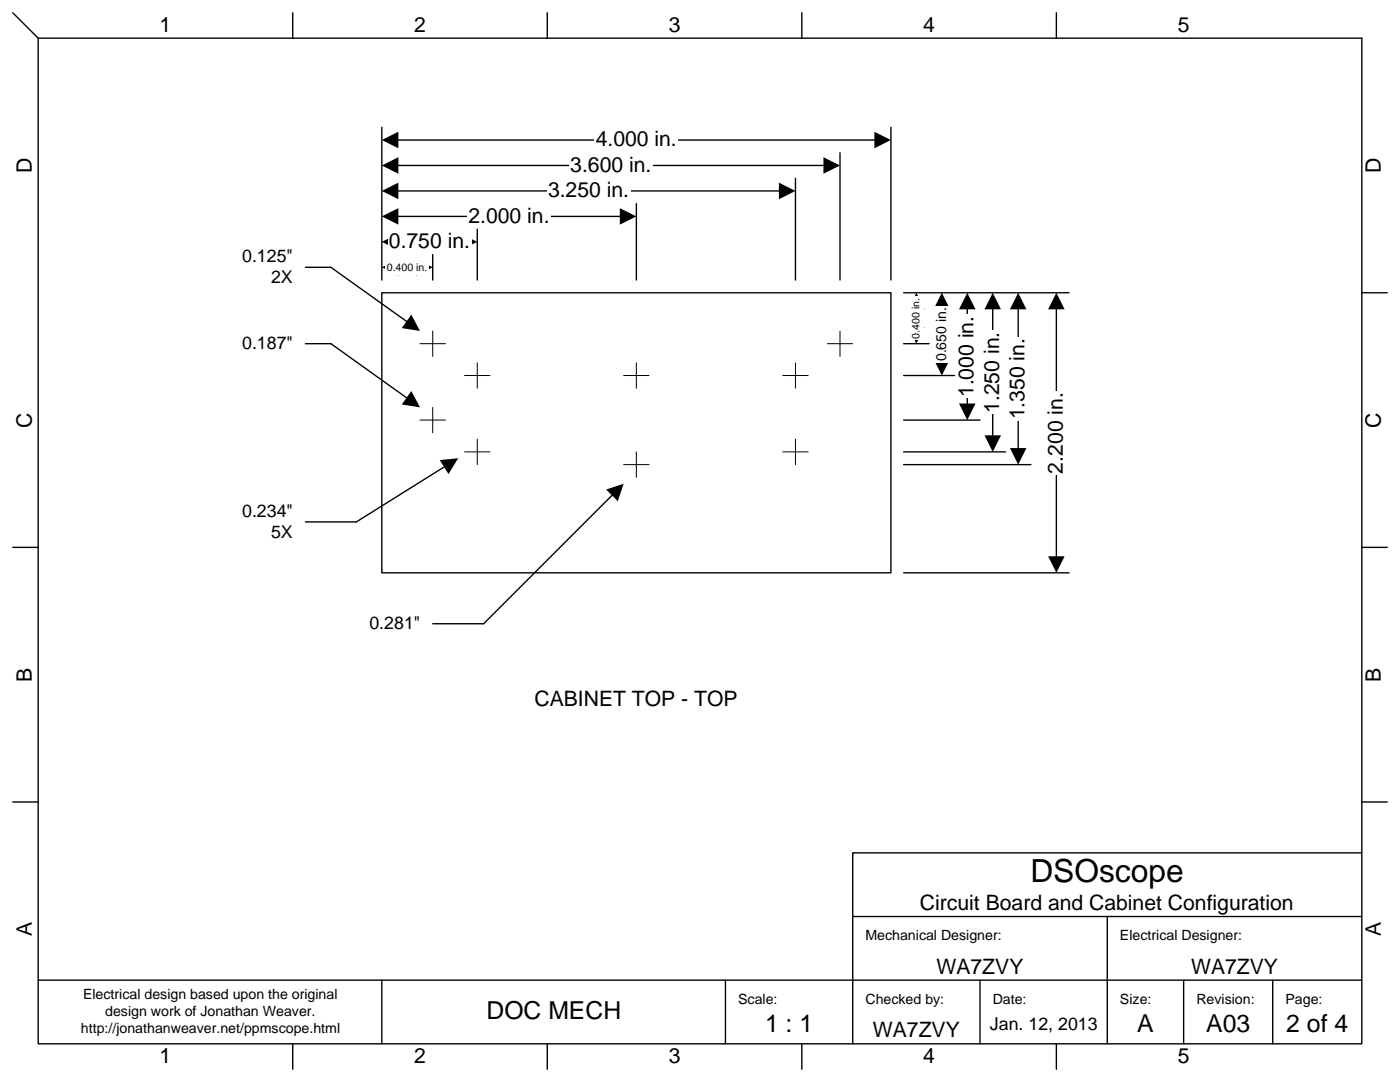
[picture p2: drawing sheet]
<svg xmlns="http://www.w3.org/2000/svg" width="279mm" height="216mm" viewBox="0 0 279 216" stroke-linecap="round" stroke-linejoin="round" font-family="sans-serif">
<path d="M76.2 25.4v30.5M177.8 25.4v30.5M76.2 58.4h101.6v55.9h-101.6zM180.3 58.4h33.1M210.8 61.3v50.1M180.3 114.3h33.1" fill="none" stroke="#000" stroke-width=".28"/>
<path d="M209.2 111l1.6 3.3 1.7-3.3zM210.8 58.4l1.7 3.3h-3.3z" fill-rule="evenodd" fill="#000"/>
<path d="M208 78h5.6v16.7h-5.6z" fill="#fff"/>
<path d="M79.1 27.9h95.8" fill="none" stroke="#000" stroke-width=".28"/>
<path d="M76.2 27.9l3.3 1.7v-3.3zM174.5 26.3l3.3 1.6-3.3 1.7z" fill-rule="evenodd" fill="#000"/>
<path d="M118.6 25.1h16.8v5.6h-16.8z" fill="#fff"/>
<g fill="none" stroke="#000" stroke-width=".28">
<path d="M2.5 2.5l5.1 5.1M7.6 7.6h264.2v200.7h-264.2zM58.4 2.5v5.1M109.2 2.5v5.1M160 2.5v5.1M210.8 2.5v5.1M79.1 48.3h13.3M271.8 58.4h5.1M2.5 109.2h5.1M271.8 109.2h5.1M2.5 160h5.1M271.8 160h5.1"/>
<path d="M271.8 170.2h-101.6v38.1M7.6 195.6h264.2M76.2 195.6v12.7M144.8 195.6v12.7M170.2 182.9h101.6M195.6 195.6v12.7M221 182.9v25.4M236.2 195.6v12.7M254 195.6v12.7M58.4 208.3v5.1M109.2 208.3v5.1M160 208.3v5.1"/>
<path d="M210.8 208.3v5.1"/>
</g>
<path d="M92.7 74.9h5.1M95.2 72.4v5.1M124.5 74.9h5M127 72.4v5.1M156.2 74.9h5.1M158.7 72.4v5.1M92.7 90.2h5.1M95.2 87.6v5.1M124.5 92.7h5M127 90.2v5M156.2 90.2h5.1M158.7 87.6v5.1" fill="none" stroke="#000" stroke-width=".2"/>
<path d="M76.2 48.3l3.3 1.6v-3.3zM91.9 46.6l3.3 1.7-3.3 1.6z" fill-rule="evenodd" fill="#000"/>
<path d="M77.4 45.5h16.7v5.6h-16.7z" fill="#fff"/>
<path d="M79.1 38.1h76.8" fill="none" stroke="#000" stroke-width=".28"/>
<path d="M76.2 38.1l3.3 1.7v-3.4zM155.4 36.4l3.4 1.7-3.4 1.7z" fill-rule="evenodd" fill="#000"/>
<path d="M109.1 35.3h16.8v5.6h-16.8z" fill="#fff"/>
<path d="M79.1 43.2h45" fill="none" stroke="#000" stroke-width=".28"/>
<path d="M76.2 43.2l3.3 1.6v-3.3zM123.7 41.5l3.3 1.7-3.3 1.6z" fill-rule="evenodd" fill="#000"/>
<path d="M93.2 40.4h16.8v5.6h-16.8z" fill="#fff"/>
<path d="M158.7 35.6v20.3M95.2 45.7v10.2M127 40.6v15.3M188 61.3v10.8" fill="none" stroke="#000" stroke-width=".28"/>
<path d="M83.8 68.6h5.1M86.4 66v5.1M165.1 68.6h5.1M167.6 66v5.1M83.8 83.8h5.1M86.4 81.3v5.1" fill="none" stroke="#000" stroke-width=".2"/>
<path d="M186.3 71.6l1.7 3.3 1.6-3.3zM188 58.4l1.6 3.3h-3.3z" fill-rule="evenodd" fill="#000"/>
<path d="M186 61h3.9v11.3h-3.9z" fill="#fff"/>
<path d="M203.2 61.3v28.5" fill="none" stroke="#000" stroke-width=".28"/>
<path d="M201.5 89.4l1.7 3.3 1.7-3.3zM203.2 58.4l1.7 3.3h-3.4z" fill-rule="evenodd" fill="#000"/>
<path d="M200.4 67.2h5.6v16.7h-5.6z" fill="#fff"/>
<path d="M198.1 61.3v26" fill="none" stroke="#000" stroke-width=".28"/>
<path d="M196.5 86.9l1.6 3.3 1.7-3.3zM198.1 58.4l1.7 3.3h-3.3z" fill-rule="evenodd" fill="#000"/>
<path d="M195.3 65.9h5.6v16.8h-5.6z" fill="#fff"/>
<path d="M182.9 61.3v4.4" fill="none" stroke="#000" stroke-width=".28"/>
<path d="M181.2 65.3l1.7 3.3 1.6-3.3zM182.9 58.4l1.6 3.3h-3.3z" fill-rule="evenodd" fill="#000"/>
<path d="M181.4 59.2h3v8.6h-3z" fill="#fff"/>
<path d="M79.1 53.3h4.4" fill="none" stroke="#000" stroke-width=".28"/>
<path d="M76.2 53.3l3.3 1.7v-3.3zM83.1 51.7l3.3 1.6-3.3 1.7z" fill-rule="evenodd" fill="#000"/>
<path d="M76.9 51.8h8.7v3.1h-8.7z" fill="#fff"/>
<path d="M79.1 33h85.7" fill="none" stroke="#000" stroke-width=".28"/>
<path d="M76.2 33l3.3 1.7v-3.3zM164.3 31.4l3.3 1.6-3.3 1.7z" fill-rule="evenodd" fill="#000"/>
<path d="M113.6 30.2h16.7v5.6h-16.7z" fill="#fff"/>
<path d="M167.6 30.5v25.4M86.4 50.8v5.1M193 61.3v19.6" fill="none" stroke="#000" stroke-width=".28"/>
<path d="M191.4 80.5l1.6 3.3 1.7-3.3zM193 58.4l1.7 3.3h-3.3z" fill-rule="evenodd" fill="#000"/>
<path d="M190.2 62.8h5.6v16.7h-5.6z" fill="#fff"/>
<path d="M61 53.3h5l15.5 11.1M61 68.6h5l15.5 11M180.3 68.6h5.1M180.3 74.9h10.2M89 93l-17.9 11.1h-10.1M122.4 98.6l-25.9 25.9h-10.1M180.3 92.7h25.4M180.3 83.8h15.3M180.3 90.2h20.4" fill="none" stroke="#000" stroke-width=".28"/>
<path d="M82.1 62.8l1.7 3.2-3.6-.5zM82.1 78l1.7 3.3-3.6-.6zM87.8 91.8l3.6-.4-1.9 3.2zM121 97.7l3.5-1.2-1.2 3.5z" fill="#000"/>
<text font-size="6.3" x="205.6" y="175.9">DSOscope</text>
<g font-size="4.9">
<text x="97.1" y="203.4">DOC MECH</text>
<text x="152.7" y="206">1 : 1</text>
<text x="227" y="206">A</text>
<text x="240.7" y="206">A03</text>
<text x="256.7" y="206">2 of 4</text>
</g>
<g font-size="4.2">
<text x="31.9" y="6.3">1</text>
<text x="82.7" y="6.3">2</text>
<text x="133.5" y="6.3">3</text>
<text x="184.3" y="6.3">4</text>
<text x="235.1" y="6.3">5</text>
<text x="118.9" y="29.2">4.000 in.</text>
<text x="6.3" y="34.5" transform="rotate(-90 6.3 34.5)">D</text>
<text x="113.8" y="34.3">3.600 in.</text>
<text x="275.6" y="34.5" transform="rotate(-90 275.6 34.5)">D</text>
<text x="109.4" y="39.4">3.250 in.</text>
<text x="93.5" y="44.4">2.000 in.</text>
<text x="77.6" y="49.5">0.750 in.</text>
<text x="194.3" y="79.2" transform="rotate(-90 194.3 79.2)">1.000 in.</text>
<text x="199.4" y="82.4" transform="rotate(-90 199.4 82.4)">1.250 in.</text>
<text x="204.5" y="83.7" transform="rotate(-90 204.5 83.7)">1.350 in.</text>
<text x="6.3" y="85.3" transform="rotate(-90 6.3 85.3)">C</text>
<text x="275.6" y="85.3" transform="rotate(-90 275.6 85.3)">C</text>
<text x="212.1" y="94.5" transform="rotate(-90 212.1 94.5)">2.200 in.</text>
<text x="6.3" y="136" transform="rotate(-90 6.3 136)">B</text>
<text x="275.6" y="136" transform="rotate(-90 275.6 136)">B</text>
<text x="106.7" y="141">CABINET TOP - TOP</text>
<text x="183.6" y="181.6">Circuit Board and Cabinet Configuration</text>
<text x="6.3" y="186.8" transform="rotate(-90 6.3 186.8)">A</text>
<text x="275.6" y="186.8" transform="rotate(-90 275.6 186.8)">A</text>
<text x="186.9" y="194.3">WA7ZVY</text>
<text x="237.7" y="194.3">WA7ZVY</text>
<text x="174.2" y="207">WA7ZVY</text>
<text x="31.9" y="212.1">1</text>
<text x="82.7" y="212.1">2</text>
<text x="133.5" y="212.1">3</text>
<text x="184.3" y="212.1">4</text>
<text x="235.1" y="212.1">5</text>
</g>
<g font-size="3.5">
<text x="48.3" y="52.3">0.125&quot;</text>
<text x="54.1" y="56.5">2X</text>
<text x="48.3" y="69.6">0.187&quot;</text>
<text x="48.3" y="103.1">0.234&quot;</text>
<text x="54.1" y="107.3">5X</text>
<text x="73.7" y="125.5">0.281&quot;</text>
<text x="197.6" y="205.5">Jan. 12, 2013</text>
</g>
<g font-size="2.8">
<text x="188.8" y="72.1" transform="rotate(-90 188.8 72.1)">0.650 in.</text>
<text x="172.7" y="187.5">Mechanical Designer:</text>
<text x="223.5" y="187.5">Electrical Designer:</text>
<text x="16.6" y="199.4">Electrical design based upon the original</text>
<text x="21" y="202.8">design work of Jonathan Weaver.</text>
<text x="147.3" y="200.2">Scale:</text>
<text x="172.7" y="200.2">Checked by:</text>
<text x="198.1" y="200.2">Date:</text>
<text x="223.5" y="200.2">Size:</text>
<text x="238.8" y="200.2">Revision:</text>
<text x="256.5" y="200.2">Page:</text>
<text x="16.2" y="206.2">http://jonathanweaver.net/ppmscope.html</text>
</g>
<g font-size="2.1">
<text x="77.2" y="54">0.400 in.</text>
<text x="183.5" y="67.6" transform="rotate(-90 183.5 67.6)">0.400 in.</text>
</g>
</svg>
